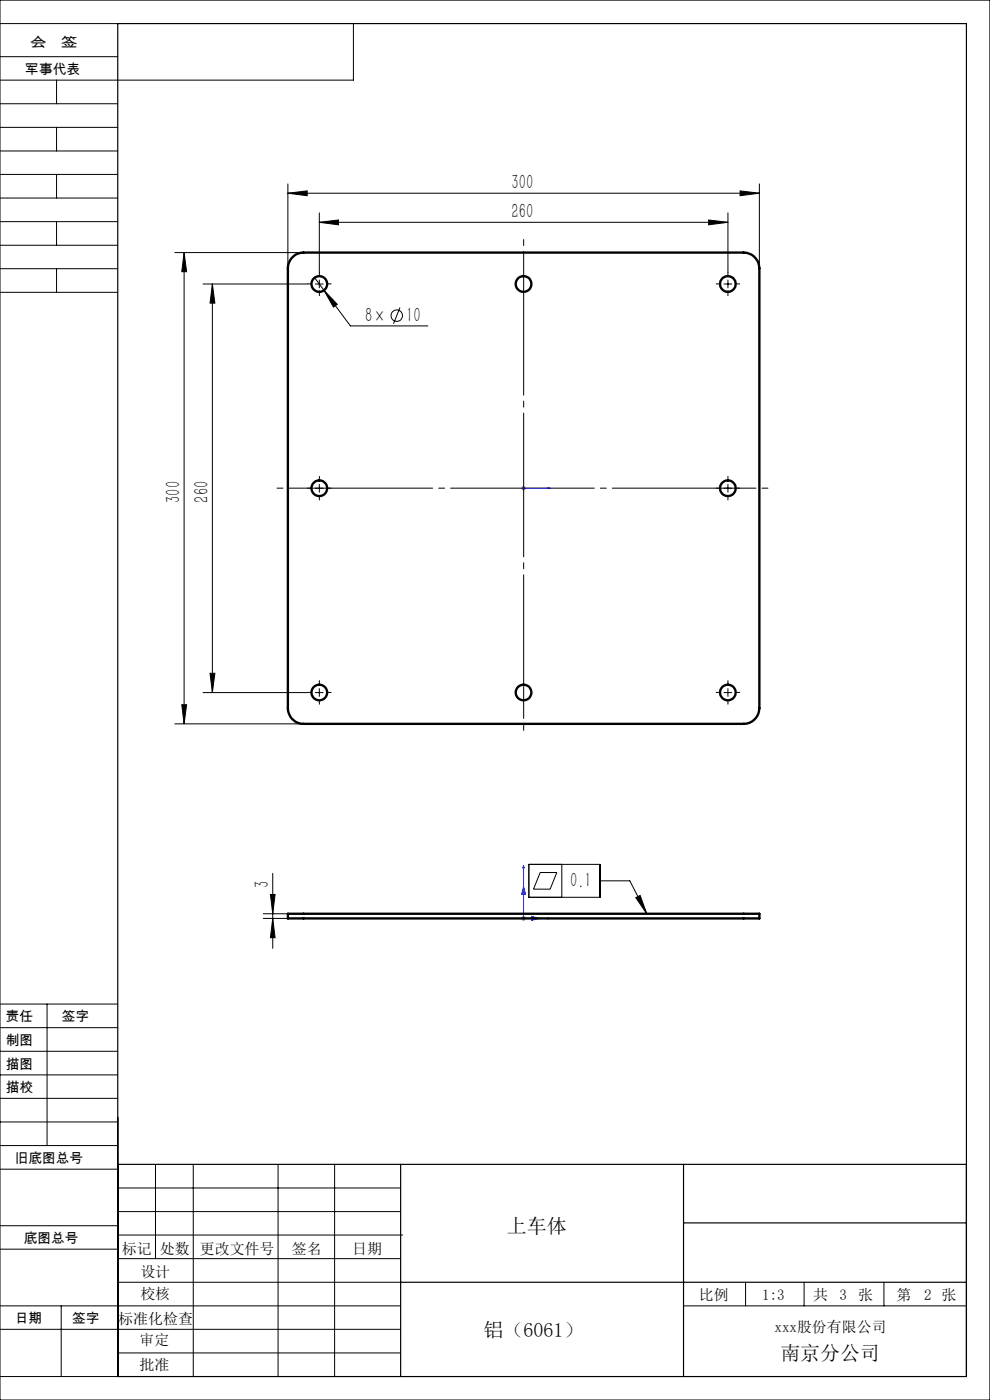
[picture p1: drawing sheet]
<svg xmlns="http://www.w3.org/2000/svg" width="210mm" height="297mm" viewBox="0 0 210 297" stroke-linecap="round" stroke-linejoin="round" font-family="sans-serif">
<g fill="none" stroke="#000" stroke-width=".21">
<path d="M0 5h25M0 12h25M0 0h210v297h-210zM12 17v5M75 5v12h-75M0 22h25M0 27h25M0 32h25M0 37h25M12 27v5M12 37v5M61.1 39v17.9"/>
<path d="M161.1 39v17.9M0 42h25M0 47h25M0 52h25M0 57h25M12 47v5M12 57v5M37.1 53.6h27.3M39.1 53.6l.5 4h-1zM39.1 53.6v100M61.1 41l4.1-.5v1zM61.1 41h100"/>
<path d="M66.7 58.9l2 2.7M67.7 47.2l4.1-.5v1zM67.7 45.2v12.5M67.7 59.4v1.7M67.7 47.2h86.7M150.3 46.7l4.1 .5-4.1 .5zM154.4 45.2v12.5M154.4 59.4v1.7M157 40.5l4.1 .5-4.1 .5zM0 62h25M43.1 60.3h22.1M45 60.3l.6 4h-1z"/>
<path d="M45 60.3v86.6M66.9 60.3h1.6M68.7 61.6l2.8 3-.8 .6zM68.7 61.6l5.6 7.5h16.5M84.8 65.2l-1.3 3.5M153.6 60.3h1.6M66.9 103.6h1.6M67.7 102.8v1.6M153.6 103.6h1.6M154.4 102.8v1.6M37.1 153.6h27.3M38.6 149.5h1l-.5 4.1z"/>
<path d="M43.1 146.9h22.1M44.6 142.8h1l-.6 4.1zM66.9 146.9h1.6M67.7 146.1v1.6M153.6 146.9h1.6M154.4 146.1v1.6M55.8 194.8h5.3M55.8 193.8h5.3M57.4 189.8h.9l-.4 4zM57.9 194.8l.4 4.1h-.9zM57.9 185.3v15.9M112.2 183.4h15v7h-15z"/>
<path d="M114.6 185.1h3.5l-1.4 3.5h-3.5zM119.2 183.4v7M127.2 186.9h6.4l3.6 6.9M134.9 190.4l.9-.4 1.4 3.8zM0 218h25M0 213h25M10 213v30M0 238h25M0 233h25M0 228h25M0 223h25M0 248h25"/>
<path d="M0 243h25M25 257h60M25 252h60M33 247v20M41 247v45M59 247v45M71 247v45M0 277h85M0 265h25M0 260h25M13 277v15M25 272h60"/>
<path d="M25 267h60M25 262h60.4M145 277h60M158.2 272v5M170.6 272v5M187.5 272v5M0 282h85M0 292h25M25 287h60"/>
<circle cx="84.2" cy="67" r="1.21"/>
</g>
<path d="M110.9 103.6h.3zM111.1 103.6h.1M111.1 103.6h5.6M116.7 103.6h-.6h.6M111.1 183.6l.1 .5h-.3zM111.1 183.6v11.2h5.6M111.1 188.1l.4 1.7h-.9zM112.7 194.4l1.7 .4-1.7 .5zM116.1 194.7l.6 .1-.6 .2z" fill="none" stroke="#00f" stroke-width=".21"/>
<path d="M110.6 103.6h.9M110.7 103.2l.7 .7M111.1 103.1v1M111.4 103.2l-.7 .7M110.6 194.8h.9M110.7 194.5l.7 .7M111.1 194.3v1M111.4 194.5l-.7 .7" fill="none" stroke="#808080" stroke-width=".21"/>
<g fill="none" stroke="#000" stroke-width=".21" stroke-dasharray="30.5 1.3 1.3 1.3">
<path d="M67.7 58.6v-.9M154.4 58.6v-.9M66.1 60.2h-.9M67.7 61.9v.8M69.4 60.2h.8M152.7 60.2h-.8M154.4 61.9v.8M156.1 60.2h.8M66.1 103.6h-.9M67.7 101.9v-.8M67.7 105.2v.9M69.4 103.6h.8"/>
<path d="M152.7 103.6h-.8M154.4 101.9v-.8M154.4 105.2v.9M156.1 103.6h.8M66.1 146.9h-.9M67.7 145.2v-.8M67.7 148.6v.8M69.4 146.9h.8M152.7 146.9h-.8M154.4 145.2v-.8M154.4 148.6v.8M156.1 146.9h.8"/>
</g>
<path d="M111.1 50v105.8" fill="none" stroke="#000" stroke-width=".21" stroke-dasharray="30.5 1.3 1.3 1.3" stroke-dashoffset="-3.4"/>
<path d="M58 103.6h105.6" fill="none" stroke="#000" stroke-width=".21" stroke-dasharray="30.5 1.3 1.3 1.3" stroke-dashoffset="-3.3"/>
<path d="M25 5h180v287h-180zM25 247h180M85 247v45M145 247v45M145 259.4h60M85 272h120" fill="none" stroke="#000" stroke-width=".25"/>
<g fill="#00f">
<path d="M116.1 194.7l.6 .1-.6 .2zM111.1 183.6l.1 .5h-.3z"/>
<path d="M116.1 103.6h.6zM110.9 103.6h.3z"/>
<path d="M112.7 194.4l1.7 .4-1.7 .5zM111.1 188.1l.4 1.7h-.9z"/>
</g>
<g fill="#000">
<path d="M134.9 190.4l.9-.4 1.4 3.8z"/>
<path d="M39.1 53.6l.5 4h-1zM38.6 149.5h1l-.5 4.1zM45 60.3l.6 4h-1zM44.6 142.8h1l-.6 4.1z"/>
<path d="M61.1 41l4.1-.5v1zM157 40.5l4.1 .5-4.1 .5z"/>
<path d="M67.7 47.2l4.1-.5v1zM150.3 46.7l4.1 .5-4.1 .5zM68.7 61.6l2 3.6 .8-.6z"/>
<path d="M57.9 194.8l.4 4.1h-.9zM57.4 189.8h.9l-.4 4z"/>
</g>
<g fill="none" stroke="#000" stroke-width=".5">
<path d="M61.8 54.8a3.1 3.1 0 0 1 2.6-1.2h93.3a3.3 3.3 0 0 1 3.4 3.3v93.3a3.4 3.4 0 0 1-3.4 3.4h-93.3a3.3 3.3 0 0 1-3.3-3.4v-93.3a3.4 3.4 0 0 1 .7-2.1zM61.1 193.8h100v1h-100z"/>
<circle cx="67.7" cy="60.2" r="1.67"/>
<circle cx="111.1" cy="60.3" r="1.67"/>
<circle cx="154.4" cy="60.2" r="1.67"/>
<circle cx="67.7" cy="103.6" r="1.67"/>
<circle cx="154.4" cy="103.6" r="1.67"/>
<circle cx="67.7" cy="146.9" r="1.67"/>
<circle cx="111.1" cy="146.9" r="1.67"/>
<circle cx="154.4" cy="146.9" r="1.67"/>
</g>
<g font-size="4.4">
<text x="108.5" y="40.1">300</text>
<text x="108.5" y="46.3">260</text>
<text x="77.5" y="68.3">8×</text>
<text x="86.2" y="68.3">10</text>
<text x="38.2" y="106.7" transform="rotate(-90 38.2 106.7)">300</text>
<text x="44.2" y="106.6" transform="rotate(-90 44.2 106.6)">260</text>
<text x="57" y="188.3" transform="rotate(-90 57 188.3)">3</text>
<text x="120.9" y="188.1">0.1</text>
</g>
<g font-size="4.2">
<text x="107.5" y="261.5">上车体</text>
<text x="102.6" y="283.7">铝（6061）</text>
<text x="165.5" y="288.5">南京分公司</text>
</g>
<g font-size="3.2">
<text x="25.9" y="266">标记</text>
<text x="33.9" y="266">处数</text>
<text x="42.4" y="266">更改文件号</text>
<text x="61.9" y="266">签名</text>
<text x="74.7" y="266">日期</text>
<text x="29.8" y="275.7">校核</text>
<text x="29.8" y="270.8">设计</text>
<text x="148.3" y="275.7">比例</text>
<text x="161.7" y="275.7">1:3</text>
<text x="172.5" y="275.7">共</text>
<text x="178.1" y="275.7">3</text>
<text x="182" y="275.7">张</text>
<text x="190.2" y="275.7">第</text>
<text x="196.1" y="275.7">2 张</text>
<text x="25.1" y="280.9">标准化检查</text>
<text x="29.6" y="285.4">审定</text>
<text x="164.3" y="282.5">xxx股份有限公司</text>
<text x="29.6" y="290.7">批准</text>
</g>
<g font-size="2.9">
<text x="6.3" y="10">会</text>
<text x="12.9" y="10">签</text>
<text x="5.4" y="15.6">军事代表</text>
<text x="1.2" y="221.7">制图</text>
<text x="1.2" y="216.7">责任</text>
<text x="13.1" y="216.7">签字</text>
<text x="1.2" y="226.7">描图</text>
<text x="1.2" y="231.7">描校</text>
<text x="3.1" y="246.7">旧底图总号</text>
<text x="5" y="263.7">底图总号</text>
<text x="3.1" y="280.7">日期</text>
<text x="15.3" y="280.7">签字</text>
</g>
</svg>
